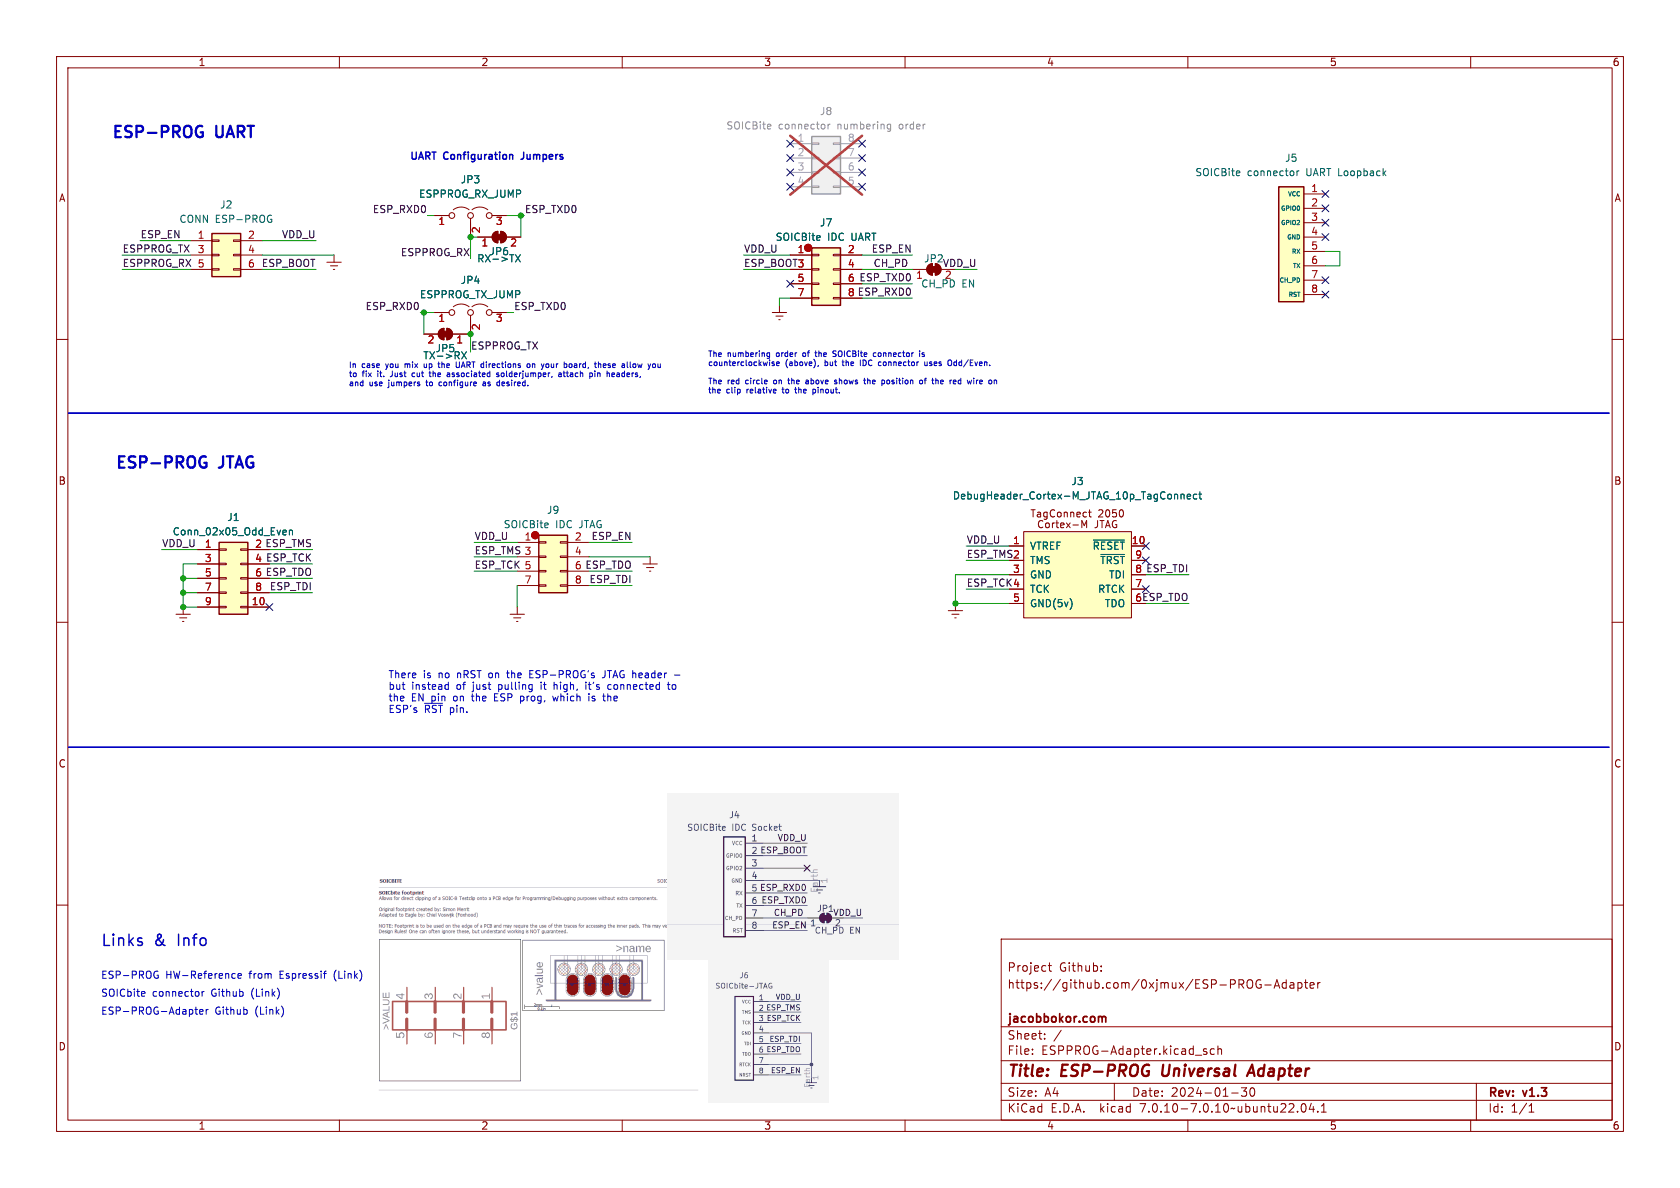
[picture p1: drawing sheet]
(kicad_sch (version 20230121) (generator eeschema)

 (paper "A4")

 (title_block
  (title "ESP-PROG Universal Adapter")
  (date "2024-01-30")
  (rev "v1.3")
  (company "jacobbokor.com")
  (comment 2 "https://github.com/0xjmux/ESP-PROG-Adapter")
  (comment 3 "Project Github:"))

 (lib_symbols
  (symbol "BrechtVE_DebugHeader:DebugHeader_Cortex-M_JTAG_10p_TagConnect" (pin_names (offset 1.016)) (in_bom yes) (on_board yes)
   (property "Reference" "J" (at 0 -8.89 0) (effects (font (size 1.27 1.27))))
   (property "Value" "DebugHeader_Cortex-M_JTAG_10p_TagConnect" (at 0 -11.43 0) (effects (font (size 1.27 1.27))))
   (property "Footprint" "" (at -11.43 2.54 0) (effects (font (size 1.27 1.27)) hide))
   (property "Datasheet" "" (at -11.43 2.54 0) (effects (font (size 1.27 1.27)) hide))
   (symbol "DebugHeader_Cortex-M_JTAG_10p_TagConnect_0_0"
    (rectangle (start -8.89 7.62) (end 10.16 -7.62) (stroke (width 0) (type solid)) (fill (type background)))
    (text "Cortex-M JTAG" (at 0.635 8.89 0) (effects (font (size 1.27 1.27))))
    (text "TagConnect 2050" (at 0.635 10.795 0) (effects (font (size 1.27 1.27)))))
   (symbol "DebugHeader_Cortex-M_JTAG_10p_TagConnect_1_1"
    (pin power_in line (at -11.43 5.08 0) (length 2.54) (name "VTREF" (effects (font (size 1.27 1.27)))) (number "1" (effects (font (size 1.27 1.27)))))
    (pin bidirectional line (at 12.7 5.08 180) (length 2.54) (name "~{RESET}" (effects (font (size 1.27 1.27)))) (number "10" (effects (font (size 1.27 1.27)))))
    (pin output line (at -11.43 2.54 0) (length 2.54) (name "TMS" (effects (font (size 1.27 1.27)))) (number "2" (effects (font (size 1.27 1.27)))))
    (pin power_in line (at -11.43 0 0) (length 2.54) (name "GND" (effects (font (size 1.27 1.27)))) (number "3" (effects (font (size 1.27 1.27)))))
    (pin output line (at -11.43 -2.54 0) (length 2.54) (name "TCK" (effects (font (size 1.27 1.27)))) (number "4" (effects (font (size 1.27 1.27)))))
    (pin power_in line (at -11.43 -5.08 0) (length 2.54) (name "GND(5v)" (effects (font (size 1.27 1.27)))) (number "5" (effects (font (size 1.27 1.27)))))
    (pin input line (at 12.7 -5.08 180) (length 2.54) (name "TDO" (effects (font (size 1.27 1.27)))) (number "6" (effects (font (size 1.27 1.27)))))
    (pin input line (at 12.7 -2.54 180) (length 2.54) (name "RTCK" (effects (font (size 1.27 1.27)))) (number "7" (effects (font (size 1.27 1.27)))))
    (pin output line (at 12.7 0 180) (length 2.54) (name "TDI" (effects (font (size 1.27 1.27)))) (number "8" (effects (font (size 1.27 1.27)))))
    (pin output line (at 12.7 2.54 180) (length 2.54) (name "~{TRST}" (effects (font (size 1.27 1.27)))) (number "9" (effects (font (size 1.27 1.27)))))))
  (symbol "Connector_Generic:Conn_02x03_Odd_Even" (pin_names (offset 1.016) hide) (in_bom yes) (on_board yes)
   (property "Reference" "J" (at 1.27 5.08 0) (effects (font (size 1.27 1.27))))
   (property "Value" "Conn_02x03_Odd_Even" (at 1.27 -5.08 0) (effects (font (size 1.27 1.27))))
   (property "Footprint" "" (at 0 0 0) (effects (font (size 1.27 1.27)) hide))
   (property "Datasheet" "~" (at 0 0 0) (effects (font (size 1.27 1.27)) hide))
   (symbol "Conn_02x03_Odd_Even_1_1"
    (rectangle (start -1.27 -2.413) (end 0 -2.667) (stroke (width 0.1524) (type default)) (fill (type none)))
    (rectangle (start -1.27 0.127) (end 0 -0.127) (stroke (width 0.1524) (type default)) (fill (type none)))
    (rectangle (start -1.27 2.667) (end 0 2.413) (stroke (width 0.1524) (type default)) (fill (type none)))
    (rectangle (start -1.27 3.81) (end 3.81 -3.81) (stroke (width 0.254) (type default)) (fill (type background)))
    (rectangle (start 3.81 -2.413) (end 2.54 -2.667) (stroke (width 0.1524) (type default)) (fill (type none)))
    (rectangle (start 3.81 0.127) (end 2.54 -0.127) (stroke (width 0.1524) (type default)) (fill (type none)))
    (rectangle (start 3.81 2.667) (end 2.54 2.413) (stroke (width 0.1524) (type default)) (fill (type none)))
    (pin passive line (at -5.08 2.54 0) (length 3.81) (name "Pin_1" (effects (font (size 1.27 1.27)))) (number "1" (effects (font (size 1.27 1.27)))))
    (pin passive line (at 7.62 2.54 180) (length 3.81) (name "Pin_2" (effects (font (size 1.27 1.27)))) (number "2" (effects (font (size 1.27 1.27)))))
    (pin passive line (at -5.08 0 0) (length 3.81) (name "Pin_3" (effects (font (size 1.27 1.27)))) (number "3" (effects (font (size 1.27 1.27)))))
    (pin passive line (at 7.62 0 180) (length 3.81) (name "Pin_4" (effects (font (size 1.27 1.27)))) (number "4" (effects (font (size 1.27 1.27)))))
    (pin passive line (at -5.08 -2.54 0) (length 3.81) (name "Pin_5" (effects (font (size 1.27 1.27)))) (number "5" (effects (font (size 1.27 1.27)))))
    (pin passive line (at 7.62 -2.54 180) (length 3.81) (name "Pin_6" (effects (font (size 1.27 1.27)))) (number "6" (effects (font (size 1.27 1.27)))))))
  (symbol "Connector_Generic:Conn_02x04_Counter_Clockwise" (pin_names (offset 1.016) hide) (in_bom yes) (on_board yes)
   (property "Reference" "J" (at 1.27 5.08 0) (effects (font (size 1.27 1.27))))
   (property "Value" "Conn_02x04_Counter_Clockwise" (at 1.27 -7.62 0) (effects (font (size 1.27 1.27))))
   (property "Footprint" "" (at 0 0 0) (effects (font (size 1.27 1.27)) hide))
   (property "Datasheet" "~" (at 0 0 0) (effects (font (size 1.27 1.27)) hide))
   (symbol "Conn_02x04_Counter_Clockwise_1_1"
    (rectangle (start -1.27 -4.953) (end 0 -5.207) (stroke (width 0.1524) (type default)) (fill (type none)))
    (rectangle (start -1.27 -2.413) (end 0 -2.667) (stroke (width 0.1524) (type default)) (fill (type none)))
    (rectangle (start -1.27 0.127) (end 0 -0.127) (stroke (width 0.1524) (type default)) (fill (type none)))
    (rectangle (start -1.27 2.667) (end 0 2.413) (stroke (width 0.1524) (type default)) (fill (type none)))
    (rectangle (start -1.27 3.81) (end 3.81 -6.35) (stroke (width 0.254) (type default)) (fill (type background)))
    (rectangle (start 3.81 -4.953) (end 2.54 -5.207) (stroke (width 0.1524) (type default)) (fill (type none)))
    (rectangle (start 3.81 -2.413) (end 2.54 -2.667) (stroke (width 0.1524) (type default)) (fill (type none)))
    (rectangle (start 3.81 0.127) (end 2.54 -0.127) (stroke (width 0.1524) (type default)) (fill (type none)))
    (rectangle (start 3.81 2.667) (end 2.54 2.413) (stroke (width 0.1524) (type default)) (fill (type none)))
    (pin passive line (at -5.08 2.54 0) (length 3.81) (name "Pin_1" (effects (font (size 1.27 1.27)))) (number "1" (effects (font (size 1.27 1.27)))))
    (pin passive line (at -5.08 0 0) (length 3.81) (name "Pin_2" (effects (font (size 1.27 1.27)))) (number "2" (effects (font (size 1.27 1.27)))))
    (pin passive line (at -5.08 -2.54 0) (length 3.81) (name "Pin_3" (effects (font (size 1.27 1.27)))) (number "3" (effects (font (size 1.27 1.27)))))
    (pin passive line (at -5.08 -5.08 0) (length 3.81) (name "Pin_4" (effects (font (size 1.27 1.27)))) (number "4" (effects (font (size 1.27 1.27)))))
    (pin passive line (at 7.62 -5.08 180) (length 3.81) (name "Pin_5" (effects (font (size 1.27 1.27)))) (number "5" (effects (font (size 1.27 1.27)))))
    (pin passive line (at 7.62 -2.54 180) (length 3.81) (name "Pin_6" (effects (font (size 1.27 1.27)))) (number "6" (effects (font (size 1.27 1.27)))))
    (pin passive line (at 7.62 0 180) (length 3.81) (name "Pin_7" (effects (font (size 1.27 1.27)))) (number "7" (effects (font (size 1.27 1.27)))))
    (pin passive line (at 7.62 2.54 180) (length 3.81) (name "Pin_8" (effects (font (size 1.27 1.27)))) (number "8" (effects (font (size 1.27 1.27)))))))
  (symbol "Connector_Generic:Conn_02x04_Odd_Even" (pin_names (offset 1.016) hide) (in_bom yes) (on_board yes)
   (property "Reference" "J" (at 1.27 5.08 0) (effects (font (size 1.27 1.27))))
   (property "Value" "Conn_02x04_Odd_Even" (at 1.27 -7.62 0) (effects (font (size 1.27 1.27))))
   (property "Footprint" "" (at 0 0 0) (effects (font (size 1.27 1.27)) hide))
   (property "Datasheet" "~" (at 0 0 0) (effects (font (size 1.27 1.27)) hide))
   (symbol "Conn_02x04_Odd_Even_1_1"
    (rectangle (start -1.27 -4.953) (end 0 -5.207) (stroke (width 0.1524) (type default)) (fill (type none)))
    (rectangle (start -1.27 -2.413) (end 0 -2.667) (stroke (width 0.1524) (type default)) (fill (type none)))
    (rectangle (start -1.27 0.127) (end 0 -0.127) (stroke (width 0.1524) (type default)) (fill (type none)))
    (rectangle (start -1.27 2.667) (end 0 2.413) (stroke (width 0.1524) (type default)) (fill (type none)))
    (rectangle (start -1.27 3.81) (end 3.81 -6.35) (stroke (width 0.254) (type default)) (fill (type background)))
    (rectangle (start 3.81 -4.953) (end 2.54 -5.207) (stroke (width 0.1524) (type default)) (fill (type none)))
    (rectangle (start 3.81 -2.413) (end 2.54 -2.667) (stroke (width 0.1524) (type default)) (fill (type none)))
    (rectangle (start 3.81 0.127) (end 2.54 -0.127) (stroke (width 0.1524) (type default)) (fill (type none)))
    (rectangle (start 3.81 2.667) (end 2.54 2.413) (stroke (width 0.1524) (type default)) (fill (type none)))
    (pin passive line (at -5.08 2.54 0) (length 3.81) (name "Pin_1" (effects (font (size 1.27 1.27)))) (number "1" (effects (font (size 1.27 1.27)))))
    (pin passive line (at 7.62 2.54 180) (length 3.81) (name "Pin_2" (effects (font (size 1.27 1.27)))) (number "2" (effects (font (size 1.27 1.27)))))
    (pin passive line (at -5.08 0 0) (length 3.81) (name "Pin_3" (effects (font (size 1.27 1.27)))) (number "3" (effects (font (size 1.27 1.27)))))
    (pin passive line (at 7.62 0 180) (length 3.81) (name "Pin_4" (effects (font (size 1.27 1.27)))) (number "4" (effects (font (size 1.27 1.27)))))
    (pin passive line (at -5.08 -2.54 0) (length 3.81) (name "Pin_5" (effects (font (size 1.27 1.27)))) (number "5" (effects (font (size 1.27 1.27)))))
    (pin passive line (at 7.62 -2.54 180) (length 3.81) (name "Pin_6" (effects (font (size 1.27 1.27)))) (number "6" (effects (font (size 1.27 1.27)))))
    (pin passive line (at -5.08 -5.08 0) (length 3.81) (name "Pin_7" (effects (font (size 1.27 1.27)))) (number "7" (effects (font (size 1.27 1.27)))))
    (pin passive line (at 7.62 -5.08 180) (length 3.81) (name "Pin_8" (effects (font (size 1.27 1.27)))) (number "8" (effects (font (size 1.27 1.27)))))))
  (symbol "Connector_Generic:Conn_02x05_Odd_Even" (pin_names (offset 1.016) hide) (in_bom yes) (on_board yes)
   (property "Reference" "J" (at 1.27 7.62 0) (effects (font (size 1.27 1.27))))
   (property "Value" "Conn_02x05_Odd_Even" (at 1.27 -7.62 0) (effects (font (size 1.27 1.27))))
   (property "Footprint" "" (at 0 0 0) (effects (font (size 1.27 1.27)) hide))
   (property "Datasheet" "~" (at 0 0 0) (effects (font (size 1.27 1.27)) hide))
   (symbol "Conn_02x05_Odd_Even_1_1"
    (rectangle (start -1.27 -4.953) (end 0 -5.207) (stroke (width 0.1524) (type default)) (fill (type none)))
    (rectangle (start -1.27 -2.413) (end 0 -2.667) (stroke (width 0.1524) (type default)) (fill (type none)))
    (rectangle (start -1.27 0.127) (end 0 -0.127) (stroke (width 0.1524) (type default)) (fill (type none)))
    (rectangle (start -1.27 2.667) (end 0 2.413) (stroke (width 0.1524) (type default)) (fill (type none)))
    (rectangle (start -1.27 5.207) (end 0 4.953) (stroke (width 0.1524) (type default)) (fill (type none)))
    (rectangle (start -1.27 6.35) (end 3.81 -6.35) (stroke (width 0.254) (type default)) (fill (type background)))
    (rectangle (start 3.81 -4.953) (end 2.54 -5.207) (stroke (width 0.1524) (type default)) (fill (type none)))
    (rectangle (start 3.81 -2.413) (end 2.54 -2.667) (stroke (width 0.1524) (type default)) (fill (type none)))
    (rectangle (start 3.81 0.127) (end 2.54 -0.127) (stroke (width 0.1524) (type default)) (fill (type none)))
    (rectangle (start 3.81 2.667) (end 2.54 2.413) (stroke (width 0.1524) (type default)) (fill (type none)))
    (rectangle (start 3.81 5.207) (end 2.54 4.953) (stroke (width 0.1524) (type default)) (fill (type none)))
    (pin passive line (at -5.08 5.08 0) (length 3.81) (name "Pin_1" (effects (font (size 1.27 1.27)))) (number "1" (effects (font (size 1.27 1.27)))))
    (pin passive line (at 7.62 -5.08 180) (length 3.81) (name "Pin_10" (effects (font (size 1.27 1.27)))) (number "10" (effects (font (size 1.27 1.27)))))
    (pin passive line (at 7.62 5.08 180) (length 3.81) (name "Pin_2" (effects (font (size 1.27 1.27)))) (number "2" (effects (font (size 1.27 1.27)))))
    (pin passive line (at -5.08 2.54 0) (length 3.81) (name "Pin_3" (effects (font (size 1.27 1.27)))) (number "3" (effects (font (size 1.27 1.27)))))
    (pin passive line (at 7.62 2.54 180) (length 3.81) (name "Pin_4" (effects (font (size 1.27 1.27)))) (number "4" (effects (font (size 1.27 1.27)))))
    (pin passive line (at -5.08 0 0) (length 3.81) (name "Pin_5" (effects (font (size 1.27 1.27)))) (number "5" (effects (font (size 1.27 1.27)))))
    (pin passive line (at 7.62 0 180) (length 3.81) (name "Pin_6" (effects (font (size 1.27 1.27)))) (number "6" (effects (font (size 1.27 1.27)))))
    (pin passive line (at -5.08 -2.54 0) (length 3.81) (name "Pin_7" (effects (font (size 1.27 1.27)))) (number "7" (effects (font (size 1.27 1.27)))))
    (pin passive line (at 7.62 -2.54 180) (length 3.81) (name "Pin_8" (effects (font (size 1.27 1.27)))) (number "8" (effects (font (size 1.27 1.27)))))
    (pin passive line (at -5.08 -5.08 0) (length 3.81) (name "Pin_9" (effects (font (size 1.27 1.27)))) (number "9" (effects (font (size 1.27 1.27)))))))
  (symbol "Jumper:Jumper_3_Open" (pin_names (offset 0) hide) (in_bom yes) (on_board yes)
   (property "Reference" "JP" (at -2.54 -2.54 0) (effects (font (size 1.27 1.27))))
   (property "Value" "Jumper_3_Open" (at 0 2.794 0) (effects (font (size 1.27 1.27))))
   (property "Footprint" "" (at 0 0 0) (effects (font (size 1.27 1.27)) hide))
   (property "Datasheet" "~" (at 0 0 0) (effects (font (size 1.27 1.27)) hide))
   (symbol "Jumper_3_Open_0_0"
    (circle (center -3.302 0) (radius 0.508) (stroke (width 0) (type default)) (fill (type none)))
    (circle (center 0 0) (radius 0.508) (stroke (width 0) (type default)) (fill (type none)))
    (circle (center 3.302 0) (radius 0.508) (stroke (width 0) (type default)) (fill (type none))))
   (symbol "Jumper_3_Open_0_1"
    (arc (start -0.254 1.016) (mid -1.651 1.4992) (end -3.048 1.016) (stroke (width 0) (type default)) (fill (type none)))
    (polyline (pts (xy 0 -0.508) (xy 0 -1.27)) (stroke (width 0) (type default)) (fill (type none)))
    (arc (start 3.048 1.016) (mid 1.651 1.4992) (end 0.254 1.016) (stroke (width 0) (type default)) (fill (type none))))
   (symbol "Jumper_3_Open_1_1"
    (pin passive line (at -6.35 0 0) (length 2.54) (name "A" (effects (font (size 1.27 1.27)))) (number "1" (effects (font (size 1.27 1.27)))))
    (pin passive line (at 0 -3.81 90) (length 2.54) (name "C" (effects (font (size 1.27 1.27)))) (number "2" (effects (font (size 1.27 1.27)))))
    (pin passive line (at 6.35 0 180) (length 2.54) (name "B" (effects (font (size 1.27 1.27)))) (number "3" (effects (font (size 1.27 1.27)))))))
  (symbol "Jumper:SolderJumper_2_Bridged" (pin_names (offset 0) hide) (in_bom yes) (on_board yes)
   (property "Reference" "JP" (at 0 2.032 0) (effects (font (size 1.27 1.27))))
   (property "Value" "SolderJumper_2_Bridged" (at 0 -2.54 0) (effects (font (size 1.27 1.27))))
   (property "Footprint" "" (at 0 0 0) (effects (font (size 1.27 1.27)) hide))
   (property "Datasheet" "~" (at 0 0 0) (effects (font (size 1.27 1.27)) hide))
   (symbol "SolderJumper_2_Bridged_0_1"
    (rectangle (start -0.508 0.508) (end 0.508 -0.508) (stroke (width 0) (type default)) (fill (type outline)))
    (arc (start -0.254 1.016) (mid -1.2656 0) (end -0.254 -1.016) (stroke (width 0) (type default)) (fill (type none)))
    (arc (start -0.254 1.016) (mid -1.2656 0) (end -0.254 -1.016) (stroke (width 0) (type default)) (fill (type outline)))
    (polyline (pts (xy -0.254 1.016) (xy -0.254 -1.016)) (stroke (width 0) (type default)) (fill (type none)))
    (polyline (pts (xy 0.254 1.016) (xy 0.254 -1.016)) (stroke (width 0) (type default)) (fill (type none)))
    (arc (start 0.254 -1.016) (mid 1.2656 0) (end 0.254 1.016) (stroke (width 0) (type default)) (fill (type none)))
    (arc (start 0.254 -1.016) (mid 1.2656 0) (end 0.254 1.016) (stroke (width 0) (type default)) (fill (type outline))))
   (symbol "SolderJumper_2_Bridged_1_1"
    (pin passive line (at -3.81 0 0) (length 2.54) (name "A" (effects (font (size 1.27 1.27)))) (number "1" (effects (font (size 1.27 1.27)))))
    (pin passive line (at 3.81 0 180) (length 2.54) (name "B" (effects (font (size 1.27 1.27)))) (number "2" (effects (font (size 1.27 1.27)))))))
  (symbol "jmux-kicadlib:SOICbite-ESP8266" (in_bom no) (on_board yes)
   (property "Reference" "J" (at -8.255 -1.905 0) (effects (font (size 1.27 1.27))))
   (property "Value" "ProgConn-SOICBite" (at -7.62 0.635 0) (effects (font (size 1.27 1.27))))
   (property "Footprint" "jmux-footprints:SOIC_clipProgESP8266" (at -6.35 -4.445 0) (effects (font (size 1.27 1.27)) hide))
   (property "Datasheet" "" (at 0 0 0) (effects (font (size 1.27 1.27)) hide))
   (symbol "SOICbite-ESP8266_1_1"
    (rectangle (start -10.795 22.86) (end -6.35 2.54) (stroke (width 0.254) (type default)) (fill (type background)))
    (pin passive line (at -2.54 21.59 180) (length 3.81) (name "VCC" (effects (font (size 0.762 0.762)))) (number "1" (effects (font (size 1.27 1.27)))))
    (pin passive line (at -2.54 19.05 180) (length 3.81) (name "GPIO0" (effects (font (size 0.762 0.762)))) (number "2" (effects (font (size 1.27 1.27)))))
    (pin passive line (at -2.54 16.51 180) (length 3.81) (name "GPIO2" (effects (font (size 0.762 0.762)))) (number "3" (effects (font (size 1.27 1.27)))))
    (pin passive line (at -2.54 13.97 180) (length 3.81) (name "GND" (effects (font (size 0.762 0.762)))) (number "4" (effects (font (size 1.27 1.27)))))
    (pin passive line (at -2.54 11.43 180) (length 3.81) (name "RX" (effects (font (size 0.762 0.762)))) (number "5" (effects (font (size 1.27 1.27)))))
    (pin passive line (at -2.54 8.89 180) (length 3.81) (name "TX" (effects (font (size 0.762 0.762)))) (number "6" (effects (font (size 1.27 1.27)))))
    (pin passive line (at -2.54 6.35 180) (length 3.81) (name "CH_PD" (effects (font (size 0.762 0.762)))) (number "7" (effects (font (size 1.27 1.27)))))
    (pin passive line (at -2.54 3.81 180) (length 3.81) (name "RST" (effects (font (size 0.762 0.762)))) (number "8" (effects (font (size 1.27 1.27)))))))
  (symbol "power:Earth" (power) (pin_names (offset 0)) (in_bom yes) (on_board yes)
   (property "Reference" "#PWR" (at 0 -6.35 0) (effects (font (size 1.27 1.27)) hide))
   (property "Value" "Earth" (at 0 -3.81 0) (effects (font (size 1.27 1.27)) hide))
   (property "Footprint" "" (at 0 0 0) (effects (font (size 1.27 1.27)) hide))
   (property "Datasheet" "~" (at 0 0 0) (effects (font (size 1.27 1.27)) hide))
   (symbol "Earth_0_1"
    (polyline (pts (xy -0.635 -1.905) (xy 0.635 -1.905)) (stroke (width 0) (type default)) (fill (type none)))
    (polyline (pts (xy -0.127 -2.54) (xy 0.127 -2.54)) (stroke (width 0) (type default)) (fill (type none)))
    (polyline (pts (xy 0 -1.27) (xy 0 0)) (stroke (width 0) (type default)) (fill (type none)))
    (polyline (pts (xy 1.27 -1.27) (xy -1.27 -1.27)) (stroke (width 0) (type default)) (fill (type none))))
   (symbol "Earth_1_1"
    (pin power_in line (at 0 0 270) (length 0) hide (name "Earth" (effects (font (size 1.27 1.27)))) (number "1" (effects (font (size 1.27 1.27))))))))

 (junction (at 32.385 104.775) (diameter 0) (color 0 0 0 0))
 (junction (at 32.385 102.235) (diameter 0) (color 0 0 0 0))
 (junction (at 83.185 41.91) (diameter 0) (color 0 0 0 0))
 (junction (at 83.185 59.055) (diameter 0) (color 0 0 0 0))
 (junction (at 74.93 55.245) (diameter 0) (color 0 0 0 0))
 (junction (at 168.91 106.68) (diameter 0) (color 0 0 0 0))
 (junction (at 32.385 107.315) (diameter 0) (color 0 0 0 0))
 (junction (at 92.075 38.1) (diameter 0) (color 0 0 0 0))

 (no_connect (at 234.315 34.29))
 (no_connect (at 202.565 96.52))
 (no_connect (at 152.4 33.02))
 (no_connect (at 234.315 41.91))
 (no_connect (at 139.7 33.02))
 (no_connect (at 234.315 36.83))
 (no_connect (at 139.7 50.165))
 (no_connect (at 234.315 52.07))
 (no_connect (at 152.4 27.94))
 (no_connect (at 202.565 99.06))
 (no_connect (at 139.7 25.4))
 (no_connect (at 139.7 30.48))
 (no_connect (at 139.7 27.94))
 (no_connect (at 234.315 39.37))
 (no_connect (at 152.4 30.48))
 (no_connect (at 234.315 49.53))
 (no_connect (at 152.4 25.4))
 (no_connect (at 202.565 104.14))
 (no_connect (at 47.625 107.315))

 (wire (pts (xy 178.435 104.14) (xy 170.815 104.14)) (stroke (width 0) (type default)))
 (wire (pts (xy 32.385 107.315) (xy 32.385 104.775)) (stroke (width 0) (type default)))
 (wire (pts (xy 74.93 59.055) (xy 74.93 55.245)) (stroke (width 0) (type default)))
 (wire (pts (xy 92.71 38.1) (xy 92.075 38.1)) (stroke (width 0) (type default)))
 (wire (pts (xy 75.565 38.1) (xy 76.835 38.1)) (stroke (width 0) (type default)))
 (wire (pts (xy 202.565 106.68) (xy 210.185 106.68)) (stroke (width 0) (type default)))
 (wire (pts (xy 152.4 45.085) (xy 161.29 45.085)) (stroke (width 0) (type default)))
 (wire (pts (xy 83.185 41.91) (xy 83.185 45.72)) (stroke (width 0) (type default)))
 (wire (pts (xy 24.765 42.545) (xy 33.655 42.545)) (stroke (width 0) (type default)))
 (wire (pts (xy 32.385 102.235) (xy 32.385 99.695)) (stroke (width 0) (type default)))
 (wire (pts (xy 92.075 41.91) (xy 92.075 38.1)) (stroke (width 0) (type default)))
 (wire (pts (xy 170.815 96.52) (xy 178.435 96.52)) (stroke (width 0) (type default)))
 (wire (pts (xy 131.445 45.085) (xy 139.7 45.085)) (stroke (width 0) (type default)))
 (wire (pts (xy 234.315 44.45) (xy 236.855 44.45)) (stroke (width 0) (type default)))
 (wire (pts (xy 168.91 106.68) (xy 178.435 106.68)) (stroke (width 0) (type default)))
 (wire (pts (xy 236.855 46.99) (xy 234.315 46.99)) (stroke (width 0) (type default)))
 (wire (pts (xy 21.59 45.085) (xy 33.655 45.085)) (stroke (width 0) (type default)))
 (wire (pts (xy 21.59 47.625) (xy 33.655 47.625)) (stroke (width 0) (type default)))
 (wire (pts (xy 104.14 95.885) (xy 111.76 95.885)) (stroke (width 0) (type default)))
 (wire (pts (xy 47.625 99.695) (xy 55.245 99.695)) (stroke (width 0) (type default)))
 (wire (pts (xy 104.14 98.425) (xy 114.935 98.425)) (stroke (width 0) (type default)))
 (wire (pts (xy 47.625 104.775) (xy 55.245 104.775)) (stroke (width 0) (type default)))
 (wire (pts (xy 47.625 97.155) (xy 55.245 97.155)) (stroke (width 0) (type default)))
 (wire (pts (xy 178.435 99.06) (xy 170.815 99.06)) (stroke (width 0) (type default)))
 (wire (pts (xy 32.385 107.315) (xy 34.925 107.315)) (stroke (width 0) (type default)))
 (wire (pts (xy 91.44 100.965) (xy 83.82 100.965)) (stroke (width 0) (type default)))
 (wire (pts (xy 74.93 55.245) (xy 76.835 55.245)) (stroke (width 0) (type default)))
 (wire (pts (xy 91.44 103.505) (xy 91.44 107.315)) (stroke (width 0) (type default)))
 (wire (pts (xy 152.4 47.625) (xy 161.29 47.625)) (stroke (width 0) (type default)))
 (wire (pts (xy 91.44 95.885) (xy 83.82 95.885)) (stroke (width 0) (type default)))
 (wire (pts (xy 91.44 98.425) (xy 83.82 98.425)) (stroke (width 0) (type default)))
 (wire (pts (xy 89.535 55.245) (xy 90.805 55.245)) (stroke (width 0) (type default)))
 (wire (pts (xy 104.14 103.505) (xy 111.76 103.505)) (stroke (width 0) (type default)))
 (wire (pts (xy 83.185 59.055) (xy 83.185 62.23)) (stroke (width 0) (type default)))
 (wire (pts (xy 236.855 44.45) (xy 236.855 46.99)) (stroke (width 0) (type default)))
 (wire (pts (xy 32.385 99.695) (xy 34.925 99.695)) (stroke (width 0) (type default)))
 (wire (pts (xy 32.385 104.775) (xy 32.385 102.235)) (stroke (width 0) (type default)))
 (wire (pts (xy 137.795 52.705) (xy 139.7 52.705)) (stroke (width 0) (type default)))
 (wire (pts (xy 83.185 41.91) (xy 84.455 41.91)) (stroke (width 0) (type default)))
 (wire (pts (xy 28.575 97.155) (xy 34.925 97.155)) (stroke (width 0) (type default)))
 (wire (pts (xy 137.795 53.975) (xy 137.795 52.705)) (stroke (width 0) (type default)))
 (wire (pts (xy 202.565 101.6) (xy 210.185 101.6)) (stroke (width 0) (type default)))
 (wire (pts (xy 168.91 101.6) (xy 178.435 101.6)) (stroke (width 0) (type default)))
 (wire (pts (xy 82.55 59.055) (xy 83.185 59.055)) (stroke (width 0) (type default)))
 (wire (pts (xy 104.14 100.965) (xy 111.76 100.965)) (stroke (width 0) (type default)))
 (wire (pts (xy 46.355 47.625) (xy 55.88 47.625)) (stroke (width 0) (type default)))
 (wire (pts (xy 152.4 52.705) (xy 161.29 52.705)) (stroke (width 0) (type default)))
 (wire (pts (xy 152.4 50.165) (xy 161.29 50.165)) (stroke (width 0) (type default)))
 (wire (pts (xy 47.625 102.235) (xy 55.245 102.235)) (stroke (width 0) (type default)))
 (wire (pts (xy 46.355 45.085) (xy 59.055 45.085)) (stroke (width 0) (type default)))
 (wire (pts (xy 32.385 104.775) (xy 34.925 104.775)) (stroke (width 0) (type default)))
 (wire (pts (xy 168.91 47.625) (xy 172.72 47.625)) (stroke (width 0) (type default)))
 (wire (pts (xy 131.445 47.625) (xy 139.7 47.625)) (stroke (width 0) (type default)))
 (wire (pts (xy 46.355 42.545) (xy 55.88 42.545)) (stroke (width 0) (type default)))
 (wire (pts (xy 89.535 38.1) (xy 92.075 38.1)) (stroke (width 0) (type default)))
 (wire (pts (xy 74.295 55.245) (xy 74.93 55.245)) (stroke (width 0) (type default)))
 (wire (pts (xy 32.385 102.235) (xy 34.925 102.235)) (stroke (width 0) (type default)))
 (wire (pts (xy 168.91 106.68) (xy 168.91 101.6)) (stroke (width 0) (type default)))

 (rectangle (start 12.065 132.08) (end 284.48 132.08) (stroke (width 0) (type default)) (fill (type none)))
 (rectangle (start 12.065 73.025) (end 284.48 73.025) (stroke (width 0) (type default)) (fill (type none)))
 (circle (center 94.615 94.615) (radius 0.635) (stroke (width 0) (type default) (color 194 0 0 1)) (fill (type color) (color 194 0 0 1)))
 (circle (center 142.875 43.815) (radius 0.635) (stroke (width 0) (type default) (color 194 0 0 1)) (fill (type color) (color 194 0 0 1)))

 (image (at 95.25 173.99) (scale 0.818739)
  (data))
 (image (at 138.43 154.94) (scale 0.561728)
  (data))
 (image (at 135.89 182.245) (scale 0.477447)
  (data))

 (text "UART Configuration Jumpers" (at 72.39 28.575 0) (effects (font (size 1.27 1.27) (thickness 0.254) bold) (justify left bottom)))
 (text "ESP-PROG JTAG" (at 20.32 83.185 0) (effects (font (size 2 2) (thickness 0.4) bold) (justify left bottom)))
 (text "SOICbite connector Github (Link)" (at 17.78 176.53 0) (effects (font (size 1.27 1.27)) (justify left bottom) (href "https://github.com/SimonMerrett/SOICbite")))
 (text "ESP-PROG-Adapter Github (Link)" (at 17.78 179.705 0) (effects (font (size 1.27 1.27)) (justify left bottom) (href "https://github.com/0xjmux/ESP-PROG-Adapter")))
 (text "Links & Info" (at 17.78 167.64 0) (effects (font (size 2 2) (thickness 0.254) bold) (justify left bottom)))
 (text "ESP-PROG HW-Reference from Espressif (Link)" (at 17.78 173.355 0) (effects (font (size 1.27 1.27)) (justify left bottom) (href "https://espressif-docs.readthedocs-hosted.com/projects/espressif-esp-iot-solution/en/latest/hw-reference/ESP-Prog_guide.html")))
 (text "ESP-PROG UART" (at 19.685 24.765 0) (effects (font (size 2 2) (thickness 0.4) bold) (justify left bottom)))
 (text "In case you mix up the UART directions on your board, these allow you \nto fix it. Just cut the associated solderjumper, attach pin headers, \nand use jumpers to configure as desired. " (at 61.595 68.58 0) (effects (font (size 1 1)) (justify left bottom)))
 (text "There is no nRST on the ESP-PROG's JTAG header - \nbut instead of just pulling it high, it's connected to \nthe EN pin on the ESP prog, which is the \nESP's ~{RST} pin. " (at 68.58 126.365 0) (effects (font (size 1.27 1.27)) (justify left bottom)))
 (text "The numbering order of the SOICBite connector is \ncounterclockwise (above), but the IDC connector uses Odd/Even.\n\nThe red circle on the above shows the position of the red wire on \nthe clip relative to the pinout. " (at 125.095 69.85 0) (effects (font (size 1 1)) (justify left bottom)))

 (label "CH_PD" (at 160.655 47.625 180) (fields_autoplaced) (effects (font (size 1.27 1.27)) (justify right bottom)))
 (label "ESP_TXD0" (at 161.29 50.165 180) (fields_autoplaced) (effects (font (size 1.27 1.27)) (justify right bottom)))
 (label "ESP_EN" (at 161.29 45.085 180) (fields_autoplaced) (effects (font (size 1.27 1.27)) (justify right bottom)))
 (label "ESP_EN" (at 24.765 42.545 0) (fields_autoplaced) (effects (font (size 1.27 1.27)) (justify left bottom)))
 (label "ESP_TCK" (at 55.245 99.695 180) (fields_autoplaced) (effects (font (size 1.27 1.27)) (justify right bottom)))
 (label "ESP_TMS" (at 170.815 99.06 0) (fields_autoplaced) (effects (font (size 1.27 1.27)) (justify left bottom)))
 (label "ESP_TDI" (at 210.185 101.6 180) (fields_autoplaced) (effects (font (size 1.27 1.27)) (justify right bottom)))
 (label "VDD_U" (at 55.88 42.545 180) (fields_autoplaced) (effects (font (size 1.27 1.27)) (justify right bottom)))
 (label "ESP_RXD0" (at 74.295 55.245 180) (fields_autoplaced) (effects (font (size 1.27 1.27)) (justify right bottom)))
 (label "ESPPROG_RX" (at 83.185 45.72 180) (fields_autoplaced) (effects (font (size 1.27 1.27)) (justify right bottom)))
 (label "ESPPROG_RX" (at 21.59 47.625 0) (fields_autoplaced) (effects (font (size 1.27 1.27)) (justify left bottom)))
 (label "ESP_EN" (at 111.76 95.885 180) (fields_autoplaced) (effects (font (size 1.27 1.27)) (justify right bottom)))
 (label "ESP_TCK" (at 83.82 100.965 0) (fields_autoplaced) (effects (font (size 1.27 1.27)) (justify left bottom)))
 (label "ESP_TDO" (at 210.185 106.68 180) (fields_autoplaced) (effects (font (size 1.27 1.27)) (justify right bottom)))
 (label "ESP_TCK" (at 170.815 104.14 0) (fields_autoplaced) (effects (font (size 1.27 1.27)) (justify left bottom)))
 (label "ESP_TDO" (at 55.245 102.235 180) (fields_autoplaced) (effects (font (size 1.27 1.27)) (justify right bottom)))
 (label "ESP_RXD0" (at 75.565 38.1 180) (fields_autoplaced) (effects (font (size 1.27 1.27)) (justify right bottom)))
 (label "VDD_U" (at 170.815 96.52 0) (fields_autoplaced) (effects (font (size 1.27 1.27)) (justify left bottom)))
 (label "ESP_RXD0" (at 161.29 52.705 180) (fields_autoplaced) (effects (font (size 1.27 1.27)) (justify right bottom)))
 (label "ESP_BOOT" (at 55.88 47.625 180) (fields_autoplaced) (effects (font (size 1.27 1.27)) (justify right bottom)))
 (label "ESP_TMS" (at 55.245 97.155 180) (fields_autoplaced) (effects (font (size 1.27 1.27)) (justify right bottom)))
 (label "VDD_U" (at 83.82 95.885 0) (fields_autoplaced) (effects (font (size 1.27 1.27)) (justify left bottom)))
 (label "ESP_TDI" (at 111.76 103.505 180) (fields_autoplaced) (effects (font (size 1.27 1.27)) (justify right bottom)))
 (label "ESP_BOOT" (at 131.445 47.625 0) (fields_autoplaced) (effects (font (size 1.27 1.27)) (justify left bottom)))
 (label "ESP_TMS" (at 83.82 98.425 0) (fields_autoplaced) (effects (font (size 1.27 1.27)) (justify left bottom)))
 (label "ESPPROG_TX" (at 21.59 45.085 0) (fields_autoplaced) (effects (font (size 1.27 1.27)) (justify left bottom)))
 (label "VDD_U" (at 131.445 45.085 0) (fields_autoplaced) (effects (font (size 1.27 1.27)) (justify left bottom)))
 (label "ESPPROG_TX" (at 83.185 62.23 0) (fields_autoplaced) (effects (font (size 1.27 1.27)) (justify left bottom)))
 (label "ESP_TXD0" (at 90.805 55.245 0) (fields_autoplaced) (effects (font (size 1.27 1.27)) (justify left bottom)))
 (label "VDD_U" (at 172.72 47.625 180) (fields_autoplaced) (effects (font (size 1.27 1.27)) (justify right bottom)))
 (label "VDD_U" (at 28.575 97.155 0) (fields_autoplaced) (effects (font (size 1.27 1.27)) (justify left bottom)))
 (label "ESP_TDI" (at 55.245 104.775 180) (fields_autoplaced) (effects (font (size 1.27 1.27)) (justify right bottom)))
 (label "ESP_TDO" (at 111.76 100.965 180) (fields_autoplaced) (effects (font (size 1.27 1.27)) (justify right bottom)))
 (label "ESP_TXD0" (at 92.71 38.1 0) (fields_autoplaced) (effects (font (size 1.27 1.27)) (justify left bottom)))

 (symbol (lib_id "Jumper:SolderJumper_2_Bridged") (at 88.265 41.91 0) (unit 1) (in_bom yes) (on_board yes) (dnp no)
  (property "Reference" "JP6" (at 88.265 44.45 0) (effects (font (size 1.27 1.27))))
  (property "Value" "RX->TX" (at 88.265 45.72 0) (effects (font (size 1.27 1.27))))
  (property "Footprint" "Jumper:SolderJumper-2_P1.3mm_Bridged_RoundedPad1.0x1.5mm" (at 88.265 41.91 0) (effects (font (size 1.27 1.27)) hide))
  (property "Datasheet" "~" (at 88.265 41.91 0) (effects (font (size 1.27 1.27)) hide)) (pin "2") (pin "1"))

 (symbol (lib_id "Connector_Generic:Conn_02x04_Counter_Clockwise") (at 144.78 27.94 0) (unit 1) (in_bom no) (on_board no) (dnp yes) (fields_autoplaced)
  (property "Reference" "J8" (at 146.05 19.685 0) (effects (font (size 1.27 1.27))))
  (property "Value" "SOICBite connector numbering order" (at 146.05 22.225 0) (effects (font (size 1.27 1.27))))
  (property "Footprint" "" (at 144.78 27.94 0) (effects (font (size 1.27 1.27)) hide))
  (property "Datasheet" "~" (at 144.78 27.94 0) (effects (font (size 1.27 1.27)) hide))
  (property "Sim.Enable" "0" (at 144.78 27.94 0) (effects (font (size 1.27 1.27)) hide)) (pin "5") (pin "4") (pin "1") (pin "7") (pin "3") (pin "2") (pin "6") (pin "8"))

 (symbol (lib_id "power:Earth") (at 91.44 107.315 0) (unit 1) (in_bom yes) (on_board yes) (dnp no) (fields_autoplaced)
  (property "Reference" "#PWR04" (at 91.44 113.665 0) (effects (font (size 1.27 1.27)) hide))
  (property "Value" "Earth" (at 91.44 111.125 0) (effects (font (size 1.27 1.27)) hide))
  (property "Footprint" "" (at 91.44 107.315 0) (effects (font (size 1.27 1.27)) hide))
  (property "Datasheet" "~" (at 91.44 107.315 0) (effects (font (size 1.27 1.27)) hide)) (pin "1"))

 (symbol (lib_id "Connector_Generic:Conn_02x04_Odd_Even") (at 96.52 98.425 0) (unit 1) (in_bom yes) (on_board yes) (dnp no) (fields_autoplaced)
  (property "Reference" "J9" (at 97.79 90.17 0) (effects (font (size 1.27 1.27))))
  (property "Value" "SOICBite IDC JTAG" (at 97.79 92.71 0) (effects (font (size 1.27 1.27))))
  (property "Footprint" "Connector_IDC:IDC-Header_2x04_P2.54mm_Vertical" (at 96.52 98.425 0) (effects (font (size 1.27 1.27)) hide))
  (property "Datasheet" "" (at 96.52 98.425 0) (effects (font (size 1.27 1.27)) hide))
  (property "Description" "2x4P 2.54mm IDC header for SOICbite" (at 96.52 98.425 0) (effects (font (size 1.27 1.27)) hide))
  (property "LCSC" "C17179451" (at 96.52 98.425 0) (effects (font (size 1.27 1.27)) hide))
  (property "Link" "https://www.lcsc.com/product-detail/IDC-Connectors_HanElectricity-HY2541WV-N-2x4P_C17179451.html" (at 96.52 98.425 0) (effects (font (size 1.27 1.27)) hide)) (pin "3") (pin "6") (pin "8") (pin "7") (pin "2") (pin "1") (pin "5") (pin "4"))

 (symbol (lib_id "Jumper:Jumper_3_Open") (at 83.185 55.245 0) (unit 1) (in_bom yes) (on_board yes) (dnp no) (fields_autoplaced)
  (property "Reference" "JP4" (at 83.185 49.53 0) (effects (font (size 1.27 1.27))))
  (property "Value" "ESPPROG_TX_JUMP" (at 83.185 52.07 0) (effects (font (size 1.27 1.27))))
  (property "Footprint" "Connector_PinHeader_2.54mm:PinHeader_1x03_P2.54mm_Vertical" (at 83.185 55.245 0) (effects (font (size 1.27 1.27)) hide))
  (property "Datasheet" "~" (at 83.185 55.245 0) (effects (font (size 1.27 1.27)) hide)) (pin "1") (pin "3") (pin "2"))

 (symbol (lib_id "power:Earth") (at 114.935 98.425 0) (unit 1) (in_bom yes) (on_board yes) (dnp no) (fields_autoplaced)
  (property "Reference" "#PWR08" (at 114.935 104.775 0) (effects (font (size 1.27 1.27)) hide))
  (property "Value" "Earth" (at 114.935 102.235 0) (effects (font (size 1.27 1.27)) hide))
  (property "Footprint" "" (at 114.935 98.425 0) (effects (font (size 1.27 1.27)) hide))
  (property "Datasheet" "~" (at 114.935 98.425 0) (effects (font (size 1.27 1.27)) hide)) (pin "1"))

 (symbol (lib_id "BrechtVE_DebugHeader:DebugHeader_Cortex-M_JTAG_10p_TagConnect") (at 189.865 101.6 0) (unit 1) (in_bom yes) (on_board yes) (dnp no) (fields_autoplaced)
  (property "Reference" "J3" (at 190.5 85.09 0) (effects (font (size 1.27 1.27))))
  (property "Value" "DebugHeader_Cortex-M_JTAG_10p_TagConnect" (at 190.5 87.63 0) (effects (font (size 1.27 1.27))))
  (property "Footprint" "jmux-footprints:TC-2050-IDC-SOCKET" (at 178.435 99.06 0) (effects (font (size 1.27 1.27)) hide))
  (property "Datasheet" "" (at 178.435 99.06 0) (effects (font (size 1.27 1.27)) hide))
  (property "Description" "2x5P 1.27mm IDC header for tag-connect TC-2050-IDC cable" (at 189.865 101.6 0) (effects (font (size 1.27 1.27)) hide))
  (property "LCSC" "C2962228" (at 189.865 101.6 0) (effects (font (size 1.27 1.27)) hide)) (pin "1") (pin "10") (pin "2") (pin "3") (pin "4") (pin "5") (pin "6") (pin "7") (pin "8") (pin "9"))

 (symbol (lib_id "power:Earth") (at 137.795 53.975 0) (unit 1) (in_bom yes) (on_board yes) (dnp no) (fields_autoplaced)
  (property "Reference" "#PWR05" (at 137.795 60.325 0) (effects (font (size 1.27 1.27)) hide))
  (property "Value" "Earth" (at 137.795 57.785 0) (effects (font (size 1.27 1.27)) hide))
  (property "Footprint" "" (at 137.795 53.975 0) (effects (font (size 1.27 1.27)) hide))
  (property "Datasheet" "~" (at 137.795 53.975 0) (effects (font (size 1.27 1.27)) hide)) (pin "1"))

 (symbol (lib_id "Connector_Generic:Conn_02x04_Odd_Even") (at 144.78 47.625 0) (unit 1) (in_bom yes) (on_board yes) (dnp no) (fields_autoplaced)
  (property "Reference" "J7" (at 146.05 39.37 0) (effects (font (size 1.27 1.27))))
  (property "Value" "SOICBite IDC UART" (at 146.05 41.91 0) (effects (font (size 1.27 1.27))))
  (property "Footprint" "Connector_IDC:IDC-Header_2x04_P2.54mm_Vertical" (at 144.78 47.625 0) (effects (font (size 1.27 1.27)) hide))
  (property "Datasheet" "" (at 144.78 47.625 0) (effects (font (size 1.27 1.27)) hide))
  (property "Description" "2x4P 2.54mm IDC header for SOICbite" (at 144.78 47.625 0) (effects (font (size 1.27 1.27)) hide))
  (property "LCSC" "C17179451" (at 144.78 47.625 0) (effects (font (size 1.27 1.27)) hide))
  (property "Link" "https://www.lcsc.com/product-detail/IDC-Connectors_HanElectricity-HY2541WV-N-2x4P_C17179451.html" (at 144.78 47.625 0) (effects (font (size 1.27 1.27)) hide)) (pin "3") (pin "6") (pin "8") (pin "7") (pin "2") (pin "1") (pin "5") (pin "4"))

 (symbol (lib_id "jmux-kicadlib:SOICbite-ESP8266") (at 236.855 55.88 0) (unit 1) (in_bom no) (on_board yes) (dnp no) (fields_autoplaced)
  (property "Reference" "J5" (at 228.2825 27.94 0) (effects (font (size 1.27 1.27))))
  (property "Value" "SOICBite connector UART Loopback" (at 228.2825 30.48 0) (effects (font (size 1.27 1.27))))
  (property "Footprint" "jmux-footprints:SOIC_clipProgSmall" (at 230.505 60.325 0) (effects (font (size 1.27 1.27)) hide))
  (property "Datasheet" "" (at 236.855 55.88 0) (effects (font (size 1.27 1.27)) hide)) (pin "7") (pin "4") (pin "5") (pin "3") (pin "8") (pin "2") (pin "1") (pin "6"))

 (symbol (lib_id "power:Earth") (at 59.055 45.085 0) (unit 1) (in_bom yes) (on_board yes) (dnp no) (fields_autoplaced)
  (property "Reference" "#PWR01" (at 59.055 51.435 0) (effects (font (size 1.27 1.27)) hide))
  (property "Value" "Earth" (at 59.055 48.895 0) (effects (font (size 1.27 1.27)) hide))
  (property "Footprint" "" (at 59.055 45.085 0) (effects (font (size 1.27 1.27)) hide))
  (property "Datasheet" "~" (at 59.055 45.085 0) (effects (font (size 1.27 1.27)) hide)) (pin "1"))

 (symbol (lib_id "Jumper:SolderJumper_2_Bridged") (at 78.74 59.055 180) (unit 1) (in_bom yes) (on_board yes) (dnp no)
  (property "Reference" "JP5" (at 78.74 61.595 0) (effects (font (size 1.27 1.27))))
  (property "Value" "TX->RX" (at 78.74 62.865 0) (effects (font (size 1.27 1.27))))
  (property "Footprint" "Jumper:SolderJumper-2_P1.3mm_Bridged_RoundedPad1.0x1.5mm" (at 78.74 59.055 0) (effects (font (size 1.27 1.27)) hide))
  (property "Datasheet" "~" (at 78.74 59.055 0) (effects (font (size 1.27 1.27)) hide)) (pin "2") (pin "1"))

 (symbol (lib_id "power:Earth") (at 32.385 107.315 0) (unit 1) (in_bom yes) (on_board yes) (dnp no) (fields_autoplaced)
  (property "Reference" "#PWR02" (at 32.385 113.665 0) (effects (font (size 1.27 1.27)) hide))
  (property "Value" "Earth" (at 32.385 111.125 0) (effects (font (size 1.27 1.27)) hide))
  (property "Footprint" "" (at 32.385 107.315 0) (effects (font (size 1.27 1.27)) hide))
  (property "Datasheet" "~" (at 32.385 107.315 0) (effects (font (size 1.27 1.27)) hide)) (pin "1"))

 (symbol (lib_id "power:Earth") (at 168.91 106.68 0) (unit 1) (in_bom yes) (on_board yes) (dnp no) (fields_autoplaced)
  (property "Reference" "#PWR06" (at 168.91 113.03 0) (effects (font (size 1.27 1.27)) hide))
  (property "Value" "Earth" (at 168.91 110.49 0) (effects (font (size 1.27 1.27)) hide))
  (property "Footprint" "" (at 168.91 106.68 0) (effects (font (size 1.27 1.27)) hide))
  (property "Datasheet" "~" (at 168.91 106.68 0) (effects (font (size 1.27 1.27)) hide)) (pin "1"))

 (symbol (lib_id "Jumper:Jumper_3_Open") (at 83.185 38.1 0) (unit 1) (in_bom yes) (on_board yes) (dnp no) (fields_autoplaced)
  (property "Reference" "JP3" (at 83.185 31.75 0) (effects (font (size 1.27 1.27))))
  (property "Value" "ESPPROG_RX_JUMP" (at 83.185 34.29 0) (effects (font (size 1.27 1.27))))
  (property "Footprint" "Connector_PinHeader_2.54mm:PinHeader_1x03_P2.54mm_Vertical" (at 83.185 38.1 0) (effects (font (size 1.27 1.27)) hide))
  (property "Datasheet" "~" (at 83.185 38.1 0) (effects (font (size 1.27 1.27)) hide)) (pin "1") (pin "3") (pin "2"))

 (symbol (lib_id "Connector_Generic:Conn_02x03_Odd_Even") (at 38.735 45.085 0) (unit 1) (in_bom yes) (on_board yes) (dnp no)
  (property "Reference" "J2" (at 40.005 36.195 0) (effects (font (size 1.27 1.27))))
  (property "Value" "CONN ESP-PROG" (at 40.005 38.735 0) (effects (font (size 1.27 1.27))))
  (property "Footprint" "Connector_PinSocket_2.54mm:PinSocket_2x03_P2.54mm_Vertical" (at 38.735 45.085 0) (effects (font (size 1.27 1.27)) hide))
  (property "Datasheet" "~" (at 38.735 45.085 0) (effects (font (size 1.27 1.27)) hide))
  (property "Description" "2x3 2.54mm Male IDC header for connecting to ESP-PROG" (at 38.735 45.085 0) (effects (font (size 1.27 1.27)) hide))
  (property "LCSC" "C5298392" (at 38.735 45.085 0) (effects (font (size 1.27 1.27)) hide))
  (property "Link" "https://www.lcsc.com/product-detail/span-style-background-color-ff0-Female-span-span-style-background-color-ff0-Headers-span_CJT-Changjiang-Connectors-A2541HWV-2x3P_C5298392.html" (at 38.735 45.085 0) (effects (font (size 1.27 1.27)) hide)) (pin "1") (pin "2") (pin "3") (pin "4") (pin "5") (pin "6"))

 (symbol (lib_id "Connector_Generic:Conn_02x05_Odd_Even") (at 40.005 102.235 0) (unit 1) (in_bom yes) (on_board yes) (dnp no)
  (property "Reference" "J1" (at 41.275 91.44 0) (effects (font (size 1.27 1.27))))
  (property "Value" "Conn_02x05_Odd_Even" (at 41.275 93.98 0) (effects (font (size 1.27 1.27))))
  (property "Footprint" "Connector_PinSocket_2.54mm:PinSocket_2x05_P2.54mm_Vertical" (at 40.005 102.235 0) (effects (font (size 1.27 1.27)) hide))
  (property "Datasheet" "~" (at 40.005 102.235 0) (effects (font (size 1.27 1.27)) hide))
  (property "Description" "2x5 2.54mm Male IDC header for connecting to ESP-PROG JTAG" (at 40.005 102.235 0) (effects (font (size 1.27 1.27)) hide)) (pin "1") (pin "10") (pin "2") (pin "3") (pin "4") (pin "5") (pin "6") (pin "7") (pin "8") (pin "9"))

 (symbol (lib_id "Jumper:SolderJumper_2_Bridged") (at 165.1 47.625 0) (unit 1) (in_bom no) (on_board yes) (dnp no)
  (property "Reference" "JP2" (at 165.1 45.72 0) (effects (font (size 1.27 1.27))))
  (property "Value" "CH_PD EN" (at 167.64 50.165 0) (effects (font (size 1.27 1.27))))
  (property "Footprint" "Jumper:SolderJumper-2_P1.3mm_Bridged_RoundedPad1.0x1.5mm" (at 165.1 47.625 0) (effects (font (size 1.27 1.27)) hide))
  (property "Datasheet" "~" (at 165.1 47.625 0) (effects (font (size 1.27 1.27)) hide))
  (property "Description" "Pull CH_PD pin high" (at 165.1 47.625 0) (effects (font (size 1.27 1.27)) hide)) (pin "1") (pin "2"))

 (sheet_instances (path "" (page "1"))))
